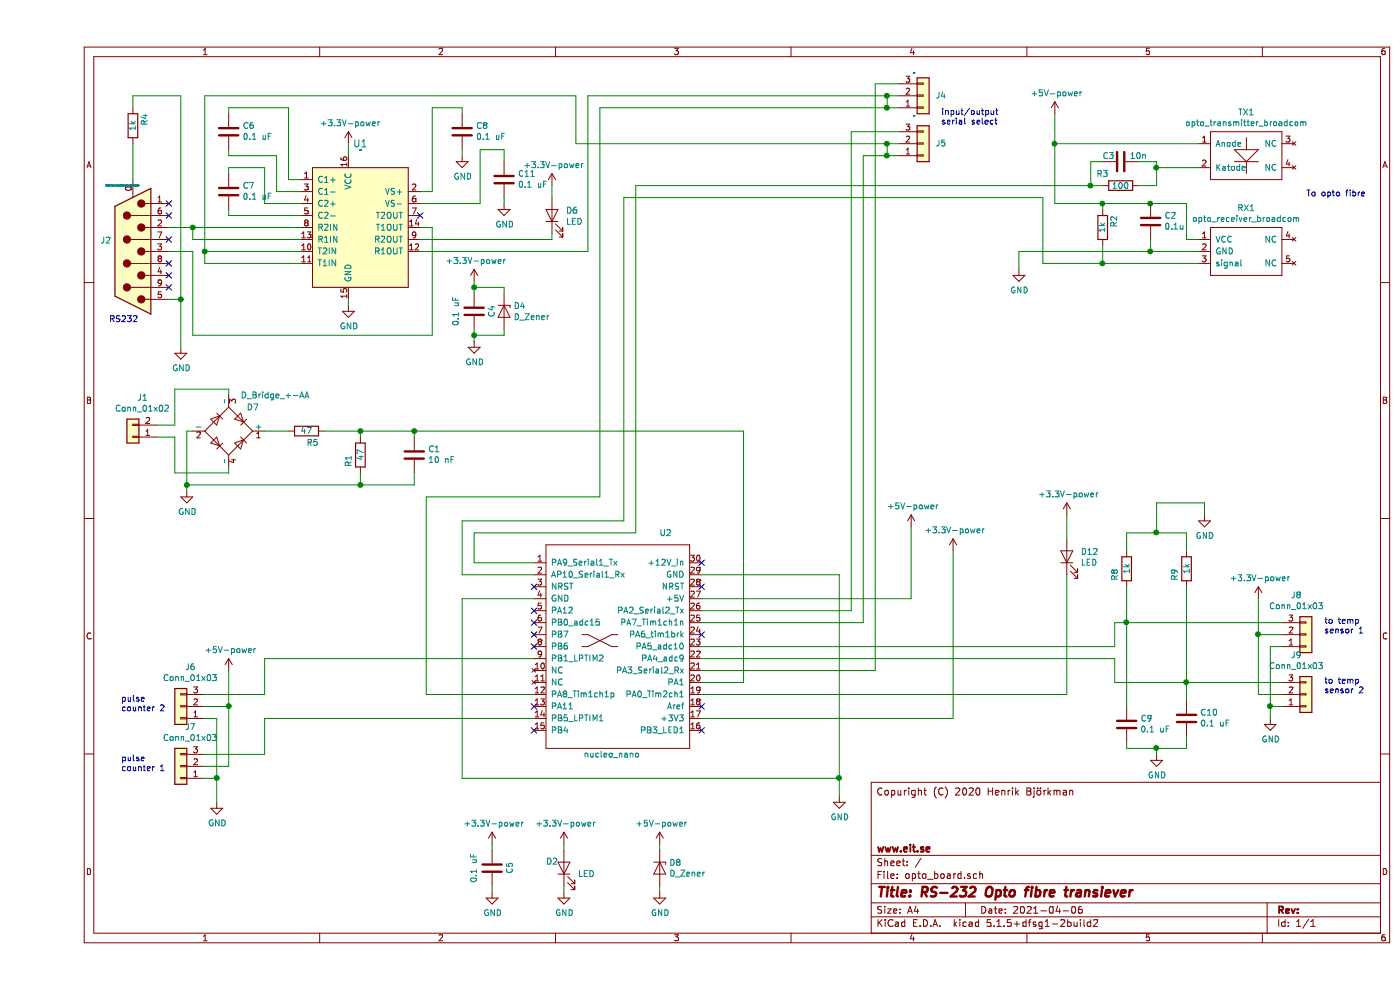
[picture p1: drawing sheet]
EESchema Schematic File Version 4
EELAYER 30 0
EELAYER END
$Descr A4 11693 8268
encoding utf-8
Sheet 1 1
Title "RS-232 Opto fibre transiever"
Date "2021-04-06"
Rev ""
Comp "www.eit.se"
Comment1 ""
Comment2 ""
Comment3 ""
Comment4 "Copuright (C) 2020 Henrik Björkman"
$EndDescr
$Comp
L opto_board-rescue:LED-Device-opto_board-rescue D6
U 1 1
P 4300 1800
F 0 "D6" V 4338 1683 50  0000 R CNN
F 1 "LED" V 4247 1683 50  0000 R CNN
F 2 "LED_THT:LED_D3.0mm" H 4300 1800 50  0001 C CNN
F 3 "~" H 4300 1800 50  0001 C CNN
	1    4300 1800
	0    -1   -1   0   
$EndComp
$Comp
L opto_board-rescue:D_Zener-Device-opto_board-rescue D8
U 1 1
P 5200 7250
F 0 "D8" V 5154 7329 50  0000 L CNN
F 1 "D_Zener" V 5245 7329 50  0000 L CNN
F 2 "Diode_THT:D_DO-41_SOD81_P3.81mm_Vertical_AnodeUp" H 5200 7250 50  0001 C CNN
F 3 "~" H 5200 7250 50  0001 C CNN
	1    5200 7250
	0    1    1    0   
$EndComp
$Comp
L opto_board-rescue:GND-power-opto_board-rescue-opto_board-rescue #PWR06
U 1 1
P 5200 7450
F 0 "#PWR06" H 5200 7200 50  0001 C CNN
F 1 "GND" H 5205 7277 50  0000 C CNN
F 2 "" H 5200 7450 50  0001 C CNN
F 3 "" H 5200 7450 50  0001 C CNN
	1    5200 7450
	1    0    0    -1  
$EndComp
$Comp
L opto_board-rescue:nucleo_nano-eit_proprietary-opto_board-rescue U2
U 1 1
P 4850 4500
F 0 "U2" H 5250 4550 50  0000 C CNN
F 1 "nucleo_nano" H 4800 2700 50  0000 C CNN
F 2 "eit_footprints:nucleo_nano" H 4850 4500 50  0001 C CNN
F 3 "" H 4850 4500 50  0001 C CNN
	1    4850 4500
	1    0    0    -1  
$EndComp
$Comp
L eit_proprietary:MAX232N-dk_Interface-Drivers-Receivers-Transceivers U1
U 1 1
P 2700 1800
F 0 "U1" H 2700 2404 60  0000 C CNN
F 1 "MAX232N-dk_Interface-Drivers-Receivers-Transceivers" H 2700 2346 0   0000 C CNN
F 2 "digikey-footprints:DIP-16_W7.62mm" H 2900 2000 60  0001 L CNN
F 3 "http://www.ti.com/general/docs/suppproductinfo.tsp?distId=10&gotoUrl=http%3A%2F%2Fwww.ti.com%2Flit%2Fgpn%2Fmax232" H 2900 2100 60  0001 L CNN
F 4 "296-1402-5-ND" H 2900 2200 60  0001 L CNN "Digi-Key_PN"
F 5 "MAX232N" H 2900 2300 60  0001 L CNN "MPN"
F 6 "Integrated Circuits (ICs)" H 2900 2400 60  0001 L CNN "Category"
F 7 "Interface - Drivers, Receivers, Transceivers" H 2900 2500 60  0001 L CNN "Family"
F 8 "http://www.ti.com/general/docs/suppproductinfo.tsp?distId=10&gotoUrl=http%3A%2F%2Fwww.ti.com%2Flit%2Fgpn%2Fmax232" H 2900 2600 60  0001 L CNN "DK_Datasheet_Link"
F 9 "/product-detail/en/texas-instruments/MAX232N/296-1402-5-ND/277048" H 2900 2700 60  0001 L CNN "DK_Detail_Page"
F 10 "IC DUAL EIA-232 DRVR/RCVR 16-DIP" H 2900 2800 60  0001 L CNN "Description"
F 11 "Texas Instruments" H 2900 2900 60  0001 L CNN "Manufacturer"
F 12 "Active" H 2900 3000 60  0001 L CNN "Status"
	1    2700 1800
	1    0    0    -1  
$EndComp
$Comp
L eit_proprietary:DB9_Male_MountingHoles-Connector J2
U 1 1
P 800 2100
F 0 "J2" H 980 2011 50  0000 L CNN
F 1 "DB9_Male_MountingHoles-Connector" H 750 1550 10  0000 L CNN
F 2 "Connector_Dsub:DSUB-9_Male_Horizontal_P2.77x2.84mm_EdgePinOffset7.70mm_Housed_MountingHolesOffset9.12mm" H 800 2100 50  0001 C CNN
F 3 "" H 800 2100 50  0001 C CNN
	1    800  2100
	-1   0    0    1   
$EndComp
$Comp
L opto_board-rescue:+5V-power-board-rescue-opto_board-rescue #PWR02
U 1 1
P 5200 7050
F 0 "#PWR02" H 5200 6900 50  0001 C CNN
F 1 "+5V-power" H 5215 7223 50  0000 C CNN
F 2 "" H 5200 7050 50  0001 C CNN
F 3 "" H 5200 7050 50  0001 C CNN
	1    5200 7050
	1    0    0    -1  
$EndComp
$Comp
L opto_board-rescue:C-Device-opto_board-rescue C4
U 1 1
P 3650 2600
F 0 "C4" V 3500 2600 50  0000 C CNN
F 1 "0.1 uF" V 3800 2600 50  0000 C CNN
F 2 "Capacitor_THT:C_Disc_D3.8mm_W2.6mm_P2.50mm" H 3688 2450 50  0001 C CNN
F 3 "~" H 3650 2600 50  0001 C CNN
	1    3650 2600
	-1   0    0    1   
$EndComp
Wire Wire Line
	1100 1900 1300 1900
Wire Wire Line
	1300 2000 2200 2000
Wire Wire Line
	3200 1900 3300 1900
Wire Wire Line
	3300 1900 3300 2800
Wire Wire Line
	3300 2800 1300 2800
Wire Wire Line
	1300 2800 1300 2100
Wire Wire Line
	1300 2100 1100 2100
$Comp
L opto_board-rescue:GND-power-opto_board-rescue-opto_board-rescue #PWR01
U 1 1
P 1200 2900
F 0 "#PWR01" H 1200 2650 50  0001 C CNN
F 1 "GND" H 1205 2727 50  0000 C CNN
F 2 "" H 1200 2900 50  0001 C CNN
F 3 "" H 1200 2900 50  0001 C CNN
	1    1200 2900
	1    0    0    -1  
$EndComp
Wire Wire Line
	1200 2500 1100 2500
Wire Wire Line
	1200 2500 1200 2900
$Comp
L opto_board-rescue:GND-power-opto_board-rescue-opto_board-rescue #PWR04
U 1 1
P 2600 2550
F 0 "#PWR04" H 2600 2300 50  0001 C CNN
F 1 "GND" H 2605 2377 50  0000 C CNN
F 2 "" H 2600 2550 50  0001 C CNN
F 3 "" H 2600 2550 50  0001 C CNN
	1    2600 2550
	1    0    0    -1  
$EndComp
Wire Wire Line
	2600 2550 2600 2500
Wire Wire Line
	5550 4800 6700 4800
$Comp
L opto_board-rescue:GND-power-opto_board-rescue-opto_board-rescue #PWR09
U 1 1
P 6700 6650
F 0 "#PWR09" H 6700 6400 50  0001 C CNN
F 1 "GND" H 6705 6477 50  0000 C CNN
F 2 "" H 6700 6650 50  0001 C CNN
F 3 "" H 6700 6650 50  0001 C CNN
	1    6700 6650
	1    0    0    -1  
$EndComp
Wire Wire Line
	3550 6500 3550 5000
Wire Wire Line
	3550 5000 4150 5000
Wire Wire Line
	3200 2000 4300 2000
Wire Wire Line
	4300 2000 4300 1950
Wire Wire Line
	4300 1550 4300 1650
Wire Wire Line
	2600 1200 2600 1300
$Comp
L opto_board-rescue:+5V-power-board-rescue-opto_board-rescue #PWR010
U 1 1
P 7300 4400
F 0 "#PWR010" H 7300 4250 50  0001 C CNN
F 1 "+5V-power" H 7315 4573 50  0000 C CNN
F 2 "" H 7300 4400 50  0001 C CNN
F 3 "" H 7300 4400 50  0001 C CNN
	1    7300 4400
	1    0    0    -1  
$EndComp
Wire Wire Line
	7300 4400 7300 5000
Wire Wire Line
	7300 5000 5550 5000
Wire Wire Line
	2200 1900 1300 1900
Connection ~ 1300 1900
Wire Wire Line
	1300 1900 1300 2000
$Comp
L opto_board-rescue:Conn_01x03-Connector_Generic-opto_board-rescue J5
U 1 1
P 7400 1200
F 0 "J5" H 7550 1200 50  0000 C CNN
F 1 "Conn_01x03" H 7320 966 0   0000 C CNN
F 2 "Connector_PinHeader_2.54mm:PinHeader_1x03_P2.54mm_Vertical" H 7400 1200 50  0001 C CNN
F 3 "~" H 7400 1200 50  0001 C CNN
	1    7400 1200
	1    0    0    1   
$EndComp
Wire Wire Line
	1400 2200 2200 2200
Wire Wire Line
	6800 1100 6800 5100
Wire Wire Line
	6800 5100 5550 5100
$Comp
L opto_board-rescue:Conn_01x03-Connector_Generic-opto_board-rescue J4
U 1 1
P 7400 800
F 0 "J4" H 7550 800 50  0000 C CNN
F 1 "Conn_01x03" H 7320 608 0   0000 C CNN
F 2 "Connector_PinHeader_2.54mm:PinHeader_1x03_P2.54mm_Vertical" H 7400 800 50  0001 C CNN
F 3 "~" H 7400 800 50  0001 C CNN
	1    7400 800 
	1    0    0    1   
$EndComp
Wire Wire Line
	4600 2100 3200 2100
Wire Wire Line
	7000 700  7000 5600
Wire Wire Line
	5550 5200 6900 5200
Wire Wire Line
	6900 5200 6900 1300
Wire Wire Line
	4500 1200 4500 800 
Wire Wire Line
	4500 800  1400 800 
Wire Wire Line
	1400 800  1400 2100
Wire Wire Line
	2200 2100 1400 2100
Connection ~ 1400 2100
Wire Wire Line
	1400 2100 1400 2200
$Comp
L opto_board-rescue:R-Device-opto_board-rescue R4
U 1 1
P 800 1050
F 0 "R4" V 700 1000 50  0000 C CNN
F 1 "1k" V 800 1050 50  0000 C CNN
F 2 "Resistor_THT:R_Axial_DIN0207_L6.3mm_D2.5mm_P2.54mm_Vertical" V 730 1050 50  0001 C CNN
F 3 "~" H 800 1050 50  0001 C CNN
	1    800  1050
	-1   0    0    1   
$EndComp
Wire Wire Line
	800  1200 800  1500
Wire Wire Line
	1200 2500 1200 800 
Wire Wire Line
	1200 800  800  800 
Wire Wire Line
	800  800  800  900 
Connection ~ 1200 2500
NoConn ~ 1100 1700
NoConn ~ 1100 1800
NoConn ~ 1100 2000
NoConn ~ 1100 2200
NoConn ~ 1100 2300
NoConn ~ 1100 2400
NoConn ~ 5550 4900
NoConn ~ 4150 4900
$Comp
L opto_board-rescue:C-Device-opto_board-rescue C7
U 1 1
P 1600 1600
F 0 "C7" H 1485 1554 50  0000 R CNN
F 1 "0.1 uF" H 1485 1645 50  0000 R CNN
F 2 "Capacitor_THT:C_Disc_D3.8mm_W2.6mm_P2.50mm" H 1638 1450 50  0001 C CNN
F 3 "~" H 1600 1600 50  0001 C CNN
	1    1600 1600
	-1   0    0    1   
$EndComp
$Comp
L opto_board-rescue:C-Device-opto_board-rescue C6
U 1 1
P 1600 1100
F 0 "C6" H 1485 1054 50  0000 R CNN
F 1 "0.1 uF" H 1485 1145 50  0000 R CNN
F 2 "Capacitor_THT:C_Disc_D3.8mm_W2.6mm_P2.50mm" H 1638 950 50  0001 C CNN
F 3 "~" H 1600 1100 50  0001 C CNN
	1    1600 1100
	-1   0    0    1   
$EndComp
$Comp
L opto_board-rescue:C-Device-opto_board-rescue C8
U 1 1
P 3550 1100
F 0 "C8" H 3435 1054 50  0000 R CNN
F 1 "0.1 uF" H 3435 1145 50  0000 R CNN
F 2 "Capacitor_THT:C_Disc_D3.8mm_W2.6mm_P2.50mm" H 3588 950 50  0001 C CNN
F 3 "~" H 3550 1100 50  0001 C CNN
	1    3550 1100
	-1   0    0    1   
$EndComp
Wire Wire Line
	3200 1600 3300 1600
Wire Wire Line
	1600 950  1600 900 
Wire Wire Line
	1600 900  2100 900 
Wire Wire Line
	2100 900  2100 1500
Wire Wire Line
	2100 1500 2200 1500
Wire Wire Line
	2200 1600 2000 1600
Wire Wire Line
	2000 1600 2000 1300
Wire Wire Line
	2000 1300 1600 1300
Wire Wire Line
	1600 1300 1600 1250
Wire Wire Line
	2200 1800 1600 1800
Wire Wire Line
	1600 1800 1600 1750
Wire Wire Line
	1600 1450 1600 1400
Wire Wire Line
	1600 1400 1900 1400
Wire Wire Line
	1900 1400 1900 1700
Wire Wire Line
	1900 1700 2200 1700
Wire Wire Line
	5550 5600 7000 5600
Wire Wire Line
	5550 6000 7650 6000
NoConn ~ 5550 6100
NoConn ~ 3200 1800
$Comp
L opto_board-rescue:LED-Device-opto_board-rescue D12
U 1 1
P 8600 4650
F 0 "D12" V 8638 4533 50  0000 R CNN
F 1 "LED" V 8547 4533 50  0000 R CNN
F 2 "LED_THT:LED_D3.0mm" H 8600 4650 50  0001 C CNN
F 3 "~" H 8600 4650 50  0001 C CNN
	1    8600 4650
	0    -1   -1   0   
$EndComp
Wire Wire Line
	6700 6650 6700 6500
Connection ~ 6700 6500
Wire Wire Line
	6700 6500 3550 6500
$Comp
L opto_board-rescue:LED-Device-opto_board-rescue D2
U 1 1
P 4400 7250
F 0 "D2" V 4450 7400 50  0000 R CNN
F 1 "LED" V 4347 7133 50  0000 R CNN
F 2 "LED_THT:LED_D3.0mm" H 4400 7250 50  0001 C CNN
F 3 "~" H 4400 7250 50  0001 C CNN
	1    4400 7250
	0    -1   -1   0   
$EndComp
Wire Wire Line
	4400 7100 4400 7050
Wire Wire Line
	4400 7400 4400 7450
$Comp
L opto_board-rescue:+3.3V-power-board-rescue-opto_board-rescue #PWR013
U 1 1
P 7650 4600
F 0 "#PWR013" H 7650 4450 50  0001 C CNN
F 1 "+3.3V-power" H 7665 4773 50  0000 C CNN
F 2 "" H 7650 4600 50  0001 C CNN
F 3 "" H 7650 4600 50  0001 C CNN
	1    7650 4600
	1    0    0    -1  
$EndComp
Wire Wire Line
	7650 4600 7650 6000
$Comp
L opto_board-rescue:+3.3V-power-board-rescue-opto_board-rescue #PWR012
U 1 1
P 4300 1550
F 0 "#PWR012" H 4300 1400 50  0001 C CNN
F 1 "+3.3V-power" H 4315 1723 50  0000 C CNN
F 2 "" H 4300 1550 50  0001 C CNN
F 3 "" H 4300 1550 50  0001 C CNN
	1    4300 1550
	1    0    0    -1  
$EndComp
$Comp
L opto_board-rescue:+3.3V-power-board-rescue-opto_board-rescue #PWR014
U 1 1
P 8600 4300
F 0 "#PWR014" H 8600 4150 50  0001 C CNN
F 1 "+3.3V-power" H 8615 4473 50  0000 C CNN
F 2 "" H 8600 4300 50  0001 C CNN
F 3 "" H 8600 4300 50  0001 C CNN
	1    8600 4300
	1    0    0    -1  
$EndComp
$Comp
L opto_board-rescue:+3.3V-power-board-rescue-opto_board-rescue #PWR07
U 1 1
P 3650 2350
F 0 "#PWR07" H 3650 2200 50  0001 C CNN
F 1 "+3.3V-power" H 3665 2523 50  0000 C CNN
F 2 "" H 3650 2350 50  0001 C CNN
F 3 "" H 3650 2350 50  0001 C CNN
	1    3650 2350
	1    0    0    -1  
$EndComp
Wire Wire Line
	3650 2350 3650 2400
Wire Wire Line
	3650 2850 3650 2800
$Comp
L opto_board-rescue:D_Zener-Device-opto_board-rescue D4
U 1 1
P 3900 2600
F 0 "D4" V 3854 2679 50  0000 L CNN
F 1 "D_Zener" V 3945 2679 50  0000 L CNN
F 2 "Diode_THT:D_DO-41_SOD81_P3.81mm_Vertical_AnodeUp" H 3900 2600 50  0001 C CNN
F 3 "~" H 3900 2600 50  0001 C CNN
	1    3900 2600
	0    1    1    0   
$EndComp
Wire Wire Line
	3900 2450 3900 2400
Wire Wire Line
	3900 2400 3650 2400
Connection ~ 3650 2400
Wire Wire Line
	3650 2400 3650 2450
Wire Wire Line
	3900 2750 3900 2800
Wire Wire Line
	3900 2800 3650 2800
Connection ~ 3650 2800
Wire Wire Line
	3650 2800 3650 2750
$Comp
L opto_board-rescue:+3.3V-power-board-rescue-opto_board-rescue #PWR0103
U 1 1
P 2600 1200
F 0 "#PWR0103" H 2600 1050 50  0001 C CNN
F 1 "+3.3V-power" H 2615 1373 50  0000 C CNN
F 2 "" H 2600 1200 50  0001 C CNN
F 3 "" H 2600 1200 50  0001 C CNN
	1    2600 1200
	1    0    0    -1  
$EndComp
$Comp
L opto_board-rescue:C-Device-opto_board-rescue C5
U 1 1
P 3800 7250
F 0 "C5" V 3650 7250 50  0000 C CNN
F 1 "0.1 uF" V 3950 7250 50  0000 C CNN
F 2 "Capacitor_THT:C_Disc_D3.8mm_W2.6mm_P2.50mm" H 3838 7100 50  0001 C CNN
F 3 "~" H 3800 7250 50  0001 C CNN
	1    3800 7250
	-1   0    0    1   
$EndComp
$Comp
L opto_board-rescue:+3.3V-power-board-rescue-opto_board-rescue #PWR0104
U 1 1
P 3800 7050
F 0 "#PWR0104" H 3800 6900 50  0001 C CNN
F 1 "+3.3V-power" H 3815 7223 50  0000 C CNN
F 2 "" H 3800 7050 50  0001 C CNN
F 3 "" H 3800 7050 50  0001 C CNN
	1    3800 7050
	1    0    0    -1  
$EndComp
$Comp
L opto_board-rescue:GND-power-opto_board-rescue-opto_board-rescue #PWR0105
U 1 1
P 3800 7450
F 0 "#PWR0105" H 3800 7200 50  0001 C CNN
F 1 "GND" H 3805 7277 50  0000 C CNN
F 2 "" H 3800 7450 50  0001 C CNN
F 3 "" H 3800 7450 50  0001 C CNN
	1    3800 7450
	1    0    0    -1  
$EndComp
Wire Wire Line
	3800 7450 3800 7400
Wire Wire Line
	3800 7050 3800 7100
$Comp
L opto_board-rescue:GND-power-opto_board-rescue-opto_board-rescue #PWR0106
U 1 1
P 4400 7450
F 0 "#PWR0106" H 4400 7200 50  0001 C CNN
F 1 "GND" H 4405 7277 50  0000 C CNN
F 2 "" H 4400 7450 50  0001 C CNN
F 3 "" H 4400 7450 50  0001 C CNN
	1    4400 7450
	1    0    0    -1  
$EndComp
$Comp
L opto_board-rescue:+3.3V-power-board-rescue-opto_board-rescue #PWR0107
U 1 1
P 4400 7050
F 0 "#PWR0107" H 4400 6900 50  0001 C CNN
F 1 "+3.3V-power" H 4415 7223 50  0000 C CNN
F 2 "" H 4400 7050 50  0001 C CNN
F 3 "" H 4400 7050 50  0001 C CNN
	1    4400 7050
	1    0    0    -1  
$EndComp
Wire Wire Line
	5200 7050 5200 7100
Wire Wire Line
	5200 7400 5200 7450
Wire Wire Line
	7200 700  7000 700 
Wire Wire Line
	4600 800  7100 800 
Wire Wire Line
	4700 900  7100 900 
Wire Wire Line
	7200 1100 6800 1100
Wire Wire Line
	4500 1200 7100 1200
Wire Wire Line
	6900 1300 7100 1300
Wire Wire Line
	4600 800  4600 2100
$Comp
L opto_board-rescue:Conn_01x03-Connector_Generic-opto_board-rescue J7
U 1 1
P 1200 6400
F 0 "J7" H 1120 6075 50  0000 C CNN
F 1 "Conn_01x03" H 1120 6166 50  0000 C CNN
F 2 "Connector_Molex:Molex_KK-254_AE-6410-03A_1x03_P2.54mm_Vertical" H 1200 6400 50  0001 C CNN
F 3 "~" H 1200 6400 50  0001 C CNN
	1    1200 6400
	-1   0    0    1   
$EndComp
$Comp
L opto_board-rescue:Conn_01x03-Connector_Generic-opto_board-rescue J6
U 1 1
P 1200 5900
F 0 "J6" H 1120 5575 50  0000 C CNN
F 1 "Conn_01x03" H 1120 5666 50  0000 C CNN
F 2 "Connector_Molex:Molex_KK-254_AE-6410-03A_1x03_P2.54mm_Vertical" H 1200 5900 50  0001 C CNN
F 3 "~" H 1200 5900 50  0001 C CNN
	1    1200 5900
	-1   0    0    1   
$EndComp
Wire Wire Line
	1400 5800 1900 5800
Wire Wire Line
	1900 5800 1900 5500
Wire Wire Line
	1900 6000 1900 6300
Wire Wire Line
	1900 6300 1400 6300
Wire Wire Line
	1900 6000 4150 6000
$Comp
L opto_board-rescue:GND-power-opto_board-rescue-opto_board-rescue #PWR0110
U 1 1
P 1500 6700
F 0 "#PWR0110" H 1500 6450 50  0001 C CNN
F 1 "GND" H 1505 6527 50  0000 C CNN
F 2 "" H 1500 6700 50  0001 C CNN
F 3 "" H 1500 6700 50  0001 C CNN
	1    1500 6700
	1    0    0    -1  
$EndComp
Wire Wire Line
	1500 6700 1500 6500
Wire Wire Line
	1500 6500 1400 6500
Wire Wire Line
	1500 6500 1500 6000
Wire Wire Line
	1500 6000 1400 6000
Connection ~ 1500 6500
$Comp
L opto_board-rescue:+5V-power-board-rescue-opto_board-rescue #PWR0111
U 1 1
P 1600 5600
F 0 "#PWR0111" H 1600 5450 50  0001 C CNN
F 1 "+5V-power" H 1615 5773 50  0000 C CNN
F 2 "" H 1600 5600 50  0001 C CNN
F 3 "" H 1600 5600 50  0001 C CNN
	1    1600 5600
	1    0    0    -1  
$EndComp
Wire Wire Line
	1600 5600 1600 5900
Wire Wire Line
	1600 5900 1400 5900
Wire Wire Line
	1600 5900 1600 6400
Wire Wire Line
	1600 6400 1400 6400
Connection ~ 1600 5900
Wire Wire Line
	8600 4800 8600 5800
Wire Wire Line
	5550 5800 8600 5800
$Comp
L opto_board-rescue:Conn_01x03-Connector_Generic-opto_board-rescue J8
U 1 1
P 10600 5300
F 0 "J8" H 10519 4975 50  0000 C CNN
F 1 "Conn_01x03" H 10519 5066 50  0000 C CNN
F 2 "Connector_Molex:Molex_KK-254_AE-6410-03A_1x03_P2.54mm_Vertical" H 10600 5300 50  0001 C CNN
F 3 "~" H 10600 5300 50  0001 C CNN
	1    10600 5300
	1    0    0    1   
$EndComp
$Comp
L opto_board-rescue:Conn_01x03-Connector_Generic-opto_board-rescue J9
U 1 1
P 10600 5800
F 0 "J9" H 10519 5475 50  0000 C CNN
F 1 "Conn_01x03" H 10519 5566 50  0000 C CNN
F 2 "Connector_Molex:Molex_KK-254_AE-6410-03A_1x03_P2.54mm_Vertical" H 10600 5800 50  0001 C CNN
F 3 "~" H 10600 5800 50  0001 C CNN
	1    10600 5800
	1    0    0    1   
$EndComp
Wire Wire Line
	5550 5400 9000 5400
Wire Wire Line
	9000 5400 9000 5200
Wire Wire Line
	9000 5200 9100 5200
Wire Wire Line
	10400 5700 9600 5700
Wire Wire Line
	9000 5700 9000 5500
Wire Wire Line
	9000 5500 5550 5500
$Comp
L opto_board-rescue:GND-power-opto_board-rescue-opto_board-rescue #PWR0112
U 1 1
P 10300 6000
F 0 "#PWR0112" H 10300 5750 50  0001 C CNN
F 1 "GND" H 10305 5827 50  0000 C CNN
F 2 "" H 10300 6000 50  0001 C CNN
F 3 "" H 10300 6000 50  0001 C CNN
	1    10300 6000
	1    0    0    -1  
$EndComp
Wire Wire Line
	10300 6000 10300 5900
Wire Wire Line
	10300 5900 10400 5900
Wire Wire Line
	10300 5900 10300 5400
Wire Wire Line
	10300 5400 10400 5400
Connection ~ 10300 5900
$Comp
L opto_board-rescue:+3.3V-power-board-rescue-opto_board-rescue #PWR0113
U 1 1
P 10200 5000
F 0 "#PWR0113" H 10200 4850 50  0001 C CNN
F 1 "+3.3V-power" H 10215 5173 50  0000 C CNN
F 2 "" H 10200 5000 50  0001 C CNN
F 3 "" H 10200 5000 50  0001 C CNN
	1    10200 5000
	1    0    0    -1  
$EndComp
Wire Wire Line
	10200 5000 10200 5300
Wire Wire Line
	10200 5300 10400 5300
Wire Wire Line
	10200 5300 10200 5800
Wire Wire Line
	10200 5800 10400 5800
Connection ~ 10200 5300
$Comp
L opto_board-rescue:R-Device-opto_board-rescue R8
U 1 1
P 9100 4750
F 0 "R8" V 9000 4700 50  0000 C CNN
F 1 "1k" V 9100 4750 50  0000 C CNN
F 2 "Resistor_THT:R_Axial_DIN0207_L6.3mm_D2.5mm_P2.54mm_Vertical" V 9030 4750 50  0001 C CNN
F 3 "~" H 9100 4750 50  0001 C CNN
	1    9100 4750
	1    0    0    -1  
$EndComp
$Comp
L opto_board-rescue:R-Device-opto_board-rescue R9
U 1 1
P 9600 4750
F 0 "R9" V 9500 4700 50  0000 C CNN
F 1 "1k" V 9600 4750 50  0000 C CNN
F 2 "Resistor_THT:R_Axial_DIN0207_L6.3mm_D2.5mm_P2.54mm_Vertical" V 9530 4750 50  0001 C CNN
F 3 "~" H 9600 4750 50  0001 C CNN
	1    9600 4750
	1    0    0    -1  
$EndComp
Wire Wire Line
	9100 4600 9100 4450
Wire Wire Line
	9100 4450 9350 4450
Wire Wire Line
	9600 4450 9600 4600
Connection ~ 9350 4450
Wire Wire Line
	9350 4450 9600 4450
Wire Wire Line
	9100 4900 9100 5200
Connection ~ 9100 5200
Wire Wire Line
	9100 5200 10400 5200
Wire Wire Line
	9600 4900 9600 5700
Connection ~ 9600 5700
Wire Wire Line
	9600 5700 9000 5700
Wire Wire Line
	1900 5500 4150 5500
$Comp
L opto_board-rescue:GND-power-opto_board-rescue-opto_board-rescue #PWR0115
U 1 1
P 3650 2850
F 0 "#PWR0115" H 3650 2600 50  0001 C CNN
F 1 "GND" H 3655 2677 50  0000 C CNN
F 2 "" H 3650 2850 50  0001 C CNN
F 3 "" H 3650 2850 50  0001 C CNN
	1    3650 2850
	1    0    0    -1  
$EndComp
$Comp
L opto_board-rescue:C-Device-opto_board-rescue C9
U 1 1
P 9100 6050
F 0 "C9" H 8985 6004 50  0000 R CNN
F 1 "0.1 uF" H 8985 6095 50  0000 R CNN
F 2 "Capacitor_THT:C_Disc_D3.8mm_W2.6mm_P2.50mm" H 9138 5900 50  0001 C CNN
F 3 "~" H 9100 6050 50  0001 C CNN
	1    9100 6050
	-1   0    0    1   
$EndComp
$Comp
L opto_board-rescue:C-Device-opto_board-rescue C10
U 1 1
P 9600 6000
F 0 "C10" H 9485 5954 50  0000 R CNN
F 1 "0.1 uF" H 9485 6045 50  0000 R CNN
F 2 "Capacitor_THT:C_Disc_D3.8mm_W2.6mm_P2.50mm" H 9638 5850 50  0001 C CNN
F 3 "~" H 9600 6000 50  0001 C CNN
	1    9600 6000
	-1   0    0    1   
$EndComp
Wire Wire Line
	9100 6200 9100 6250
Wire Wire Line
	9100 6250 9350 6250
Wire Wire Line
	9600 6250 9600 6150
$Comp
L opto_board-rescue:GND-power-opto_board-rescue-opto_board-rescue #PWR03
U 1 1
P 9350 6300
F 0 "#PWR03" H 9350 6050 50  0001 C CNN
F 1 "GND" H 9355 6127 50  0000 C CNN
F 2 "" H 9350 6300 50  0001 C CNN
F 3 "" H 9350 6300 50  0001 C CNN
	1    9350 6300
	1    0    0    -1  
$EndComp
Wire Wire Line
	9350 6300 9350 6250
Connection ~ 9350 6250
Wire Wire Line
	9350 6250 9600 6250
Wire Wire Line
	9100 5900 9100 5200
Wire Wire Line
	9600 5850 9600 5700
$Comp
L opto_board-rescue:GND-power-opto_board-rescue-opto_board-rescue #PWR0108
U 1 1
P 9750 4300
F 0 "#PWR0108" H 9750 4050 50  0001 C CNN
F 1 "GND" H 9755 4127 50  0000 C CNN
F 2 "" H 9750 4300 50  0001 C CNN
F 3 "" H 9750 4300 50  0001 C CNN
	1    9750 4300
	1    0    0    -1  
$EndComp
Wire Wire Line
	9750 4300 9750 4200
Wire Wire Line
	9750 4200 9350 4200
Wire Wire Line
	9350 4200 9350 4450
Wire Wire Line
	8600 4300 8600 4500
$Comp
L opto_board-rescue:D_Bridge_+-AA-Device-opto_board-rescue D7
U 1 1
P 1600 3600
F 0 "D7" H 1750 3800 50  0000 L CNN
F 1 "D_Bridge_+-AA" H 1700 3900 50  0000 L CNN
F 2 "Diode_THT:Diode_Bridge_DIP-4_W7.62mm_P5.08mm" H 1600 3600 50  0001 C CNN
F 3 "~" H 1600 3600 50  0001 C CNN
	1    1600 3600
	1    0    0    -1  
$EndComp
Wire Wire Line
	3250 5800 3250 4150
Wire Wire Line
	3250 4150 4700 4150
Wire Wire Line
	4700 4150 4700 900 
Wire Wire Line
	3250 5800 4150 5800
Wire Wire Line
	3550 4800 3550 4350
Wire Wire Line
	3550 4350 4900 4350
Wire Wire Line
	4900 4350 4900 1650
Wire Wire Line
	3550 4800 4150 4800
Wire Wire Line
	3650 4700 3650 4450
Wire Wire Line
	3650 4450 5000 4450
Wire Wire Line
	5000 4450 5000 1550
Wire Wire Line
	3650 4700 4150 4700
$Comp
L opto_board-rescue:Conn_01x02-Connector_Generic-opto_board-rescue J1
U 1 1
P 800 3650
F 0 "J1" H 720 3325 50  0000 C CNN
F 1 "Conn_01x02" H 720 3416 50  0000 C CNN
F 2 "Connector_Molex:Molex_KK-254_AE-6410-02A_1x02_P2.54mm_Vertical" H 800 3650 50  0001 C CNN
F 3 "~" H 800 3650 50  0001 C CNN
	1    800  3650
	-1   0    0    1   
$EndComp
Wire Wire Line
	1000 3550 1150 3550
Wire Wire Line
	1150 3550 1150 3250
Wire Wire Line
	1150 3250 1600 3250
Wire Wire Line
	1600 3250 1600 3300
Wire Wire Line
	1000 3650 1150 3650
Wire Wire Line
	1150 3650 1150 3950
Wire Wire Line
	1150 3950 1600 3950
Wire Wire Line
	1600 3950 1600 3900
$Comp
L opto_board-rescue:GND-power-opto_board-rescue-opto_board-rescue #PWR0114
U 1 1
P 1250 4100
F 0 "#PWR0114" H 1250 3850 50  0001 C CNN
F 1 "GND" H 1255 3927 50  0000 C CNN
F 2 "" H 1250 4100 50  0001 C CNN
F 3 "" H 1250 4100 50  0001 C CNN
	1    1250 4100
	1    0    0    -1  
$EndComp
Wire Wire Line
	1300 3600 1250 3600
Wire Wire Line
	1250 3600 1250 4050
$Comp
L opto_board-rescue:R-Device-opto_board-rescue R1
U 1 1
P 2700 3800
F 0 "R1" V 2600 3750 50  0000 C CNN
F 1 "47" V 2700 3800 50  0000 C CNN
F 2 "Resistor_THT:R_Axial_DIN0309_L9.0mm_D3.2mm_P2.54mm_Vertical" V 2630 3800 50  0001 C CNN
F 3 "~" H 2700 3800 50  0001 C CNN
	1    2700 3800
	1    0    0    -1  
$EndComp
Wire Wire Line
	2700 3600 2700 3650
Wire Wire Line
	2700 3950 2700 4050
Connection ~ 1250 4050
Wire Wire Line
	1250 4050 1250 4100
NoConn ~ 5550 4700
Wire Wire Line
	5550 5700 5900 5700
Wire Wire Line
	5900 5700 5900 3600
$Comp
L opto_board-rescue:C-Device-opto_board-rescue C1
U 1 1
P 3150 3800
F 0 "C1" H 3035 3754 50  0000 R CNN
F 1 "10 nF" H 3035 3845 50  0000 R CNN
F 2 "Capacitor_THT:C_Disc_D3.8mm_W2.6mm_P2.50mm" H 3188 3650 50  0001 C CNN
F 3 "~" H 3150 3800 50  0001 C CNN
	1    3150 3800
	-1   0    0    1   
$EndComp
Wire Wire Line
	3150 3650 3150 3600
Wire Wire Line
	3150 3600 5900 3600
Wire Wire Line
	3150 3950 3150 4050
Wire Wire Line
	1250 4050 2700 4050
Connection ~ 2700 4050
Wire Wire Line
	2700 4050 3150 4050
NoConn ~ 4150 5100
NoConn ~ 4150 5200
NoConn ~ 4150 5300
NoConn ~ 4150 5400
NoConn ~ 4150 5900
NoConn ~ 4150 6100
NoConn ~ 5550 5900
NoConn ~ 5550 5300
$Comp
L opto_board-rescue:C-Device-opto_board-rescue C11
U 1 1
P 3900 1500
F 0 "C11" H 3785 1454 50  0000 R CNN
F 1 "0.1 uF" H 3785 1545 50  0000 R CNN
F 2 "Capacitor_THT:C_Disc_D3.8mm_W2.6mm_P2.50mm" H 3938 1350 50  0001 C CNN
F 3 "~" H 3900 1500 50  0001 C CNN
	1    3900 1500
	-1   0    0    1   
$EndComp
Wire Wire Line
	3900 1350 3900 1250
Wire Wire Line
	3900 1250 3700 1250
Wire Wire Line
	3700 1250 3700 1700
Wire Wire Line
	3700 1700 3200 1700
Wire Wire Line
	3300 900  3550 900 
Wire Wire Line
	3550 900  3550 950 
Wire Wire Line
	3300 900  3300 1600
$Comp
L opto_board-rescue:GND-power-opto_board-rescue-opto_board-rescue #PWR05
U 1 1
P 3550 1300
F 0 "#PWR05" H 3550 1050 50  0001 C CNN
F 1 "GND" H 3555 1127 50  0000 C CNN
F 2 "" H 3550 1300 50  0001 C CNN
F 3 "" H 3550 1300 50  0001 C CNN
	1    3550 1300
	1    0    0    -1  
$EndComp
$Comp
L opto_board-rescue:GND-power-opto_board-rescue-opto_board-rescue #PWR08
U 1 1
P 3900 1700
F 0 "#PWR08" H 3900 1450 50  0001 C CNN
F 1 "GND" H 3905 1527 50  0000 C CNN
F 2 "" H 3900 1700 50  0001 C CNN
F 3 "" H 3900 1700 50  0001 C CNN
	1    3900 1700
	1    0    0    -1  
$EndComp
Wire Wire Line
	3900 1700 3900 1650
Wire Wire Line
	3550 1300 3550 1250
Text Notes 10750 5300 0    50   ~ 0
to temp\nsensor 1
Text Notes 10750 5800 0    50   ~ 0
to temp\nsensor 2
Text Notes 700  6450 0    50   ~ 0
pulse \ncounter 1
Text Notes 700  5950 0    50   ~ 0
pulse \ncounter 2
$Comp
L opto_board-rescue:R-Device-opto_board-rescue R5
U 1 1
P 2250 3600
F 0 "R5" V 2150 3550 50  0000 C CNN
F 1 "47" V 2250 3600 50  0000 C CNN
F 2 "Resistor_THT:R_Axial_DIN0309_L9.0mm_D3.2mm_P2.54mm_Vertical" V 2180 3600 50  0001 C CNN
F 3 "~" H 2250 3600 50  0001 C CNN
	1    2250 3600
	0    -1   -1   0   
$EndComp
Connection ~ 3150 3600
Text Notes 7550 1050 0    50   ~ 0
input/output\nserial select
Text Notes 600  2700 0    50   ~ 0
RS232
Wire Wire Line
	1900 3600 2100 3600
Wire Wire Line
	2400 3600 2700 3600
Wire Wire Line
	2700 3600 3150 3600
Connection ~ 2700 3600
Wire Wire Line
	6700 4800 6700 6500
Text Notes 10600 1650 0    50   ~ 0
To opto fibre
Wire Wire Line
	5000 1550 8800 1550
Wire Wire Line
	8500 950  8500 1200
Wire Wire Line
	8500 1200 8500 1700
Connection ~ 8500 1200
$Comp
L opto_board-rescue:+5V-power-board-rescue-opto_board-rescue #PWR0102
U 1 1
P 8500 950
F 0 "#PWR0102" H 8500 800 50  0001 C CNN
F 1 "+5V-power" H 8515 1123 50  0000 C CNN
F 2 "" H 8500 950 50  0001 C CNN
F 3 "" H 8500 950 50  0001 C CNN
	1    8500 950 
	1    0    0    -1  
$EndComp
Wire Wire Line
	8200 2250 8200 2100
$Comp
L opto_board-rescue:GND-power-opto_board-rescue-opto_board-rescue #PWR0101
U 1 1
P 8200 2250
F 0 "#PWR0101" H 8200 2000 50  0001 C CNN
F 1 "GND" H 8205 2077 50  0000 C CNN
F 2 "" H 8200 2250 50  0001 C CNN
F 3 "" H 8200 2250 50  0001 C CNN
	1    8200 2250
	1    0    0    -1  
$EndComp
Wire Wire Line
	8400 1650 8400 2200
Wire Wire Line
	4900 1650 8400 1650
$Comp
L eit_proprietary:opto_transmitter_broadcom TX1
U 1 1
P 10100 1050
F 0 "TX1" H 10100 1165 50  0000 C CNN
F 1 "opto_transmitter_broadcom" H 10100 1074 50  0000 C CNN
F 2 "eit_footprints:opto_transmitter_broadwell" H 10100 1050 50  0001 C CNN
F 3 "" H 10100 1050 50  0001 C CNN
	1    10100 1050
	1    0    0    -1  
$EndComp
$Comp
L eit_proprietary:opto_receiver_broadcom RX1
U 1 1
P 10100 1850
F 0 "RX1" H 10100 1965 50  0000 C CNN
F 1 "opto_receiver_broadcom" H 10100 1874 50  0000 C CNN
F 2 "eit_footprints:opto_receiver_broadwell" H 10100 1850 50  0001 C CNN
F 3 "" H 10100 1850 50  0001 C CNN
	1    10100 1850
	1    0    0    -1  
$EndComp
Wire Wire Line
	8500 1200 9700 1200
$Comp
L opto_board-rescue:R-Device-opto_board-rescue R2
U 1 1
P 8900 1900
F 0 "R2" V 8800 1850 50  0000 C CNN
F 1 "1k" V 8900 1900 50  0000 C CNN
F 2 "Resistor_THT:R_Axial_DIN0207_L6.3mm_D2.5mm_P2.54mm_Vertical" V 8830 1900 50  0001 C CNN
F 3 "~" H 8900 1900 50  0001 C CNN
	1    8900 1900
	-1   0    0    1   
$EndComp
$Comp
L opto_board-rescue:R-Device-opto_board-rescue R3
U 1 1
P 9050 1550
F 0 "R3" V 8950 1400 50  0000 C CNN
F 1 "100" V 9050 1550 50  0000 C CNN
F 2 "Resistor_THT:R_Axial_DIN0207_L6.3mm_D2.5mm_P2.54mm_Vertical" V 8980 1550 50  0001 C CNN
F 3 "~" H 9050 1550 50  0001 C CNN
	1    9050 1550
	0    1    1    0   
$EndComp
Wire Wire Line
	9300 1700 9600 1700
Connection ~ 9300 1700
$Comp
L opto_board-rescue:C-Device-opto_board-rescue C2
U 1 1
P 9300 1850
F 0 "C2" H 9185 1804 50  0000 R CNN
F 1 "0.1u" H 9185 1895 50  0000 R CNN
F 2 "Capacitor_THT:C_Disc_D3.8mm_W2.6mm_P2.50mm" H 9338 1700 50  0001 C CNN
F 3 "~" H 9300 1850 50  0001 C CNN
	1    9300 1850
	-1   0    0    1   
$EndComp
Wire Wire Line
	8900 1700 9300 1700
$Comp
L opto_board-rescue:C-Device-opto_board-rescue C3
U 1 1
P 9050 1350
F 0 "C3" V 9000 1250 50  0000 C CNN
F 1 "10n" V 9000 1500 50  0000 C CNN
F 2 "Capacitor_THT:C_Disc_D3.8mm_W2.6mm_P2.50mm" H 9088 1200 50  0001 C CNN
F 3 "~" H 9050 1350 50  0001 C CNN
	1    9050 1350
	0    1    1    0   
$EndComp
Connection ~ 9350 1400
Wire Wire Line
	9350 1350 9350 1400
Wire Wire Line
	9200 1350 9350 1350
Connection ~ 8800 1550
Wire Wire Line
	8800 1350 8800 1550
Wire Wire Line
	8900 1350 8800 1350
Connection ~ 8900 2200
Wire Wire Line
	8900 2050 8900 2200
Wire Wire Line
	9300 2000 9300 2100
Connection ~ 8900 1700
Wire Wire Line
	8900 1750 8900 1700
Wire Wire Line
	8900 2200 8400 2200
Wire Wire Line
	9700 2200 8900 2200
Wire Wire Line
	8900 1700 8500 1700
Wire Wire Line
	9600 2000 9600 1700
Wire Wire Line
	9700 2000 9600 2000
Connection ~ 9300 2100
Wire Wire Line
	9350 1400 9700 1400
Wire Wire Line
	9350 1550 9350 1400
Wire Wire Line
	9200 1550 9350 1550
Wire Wire Line
	8800 1550 8900 1550
Wire Wire Line
	9300 2100 9700 2100
Wire Wire Line
	8200 2100 9300 2100
Wire Wire Line
	7100 900  7100 800 
Connection ~ 7100 900 
Wire Wire Line
	7100 900  7200 900 
Connection ~ 7100 800 
Wire Wire Line
	7100 800  7200 800 
Wire Wire Line
	7100 1300 7100 1200
Connection ~ 7100 1300
Wire Wire Line
	7100 1300 7200 1300
Connection ~ 7100 1200
Wire Wire Line
	7100 1200 7200 1200
$EndSCHEMATC
